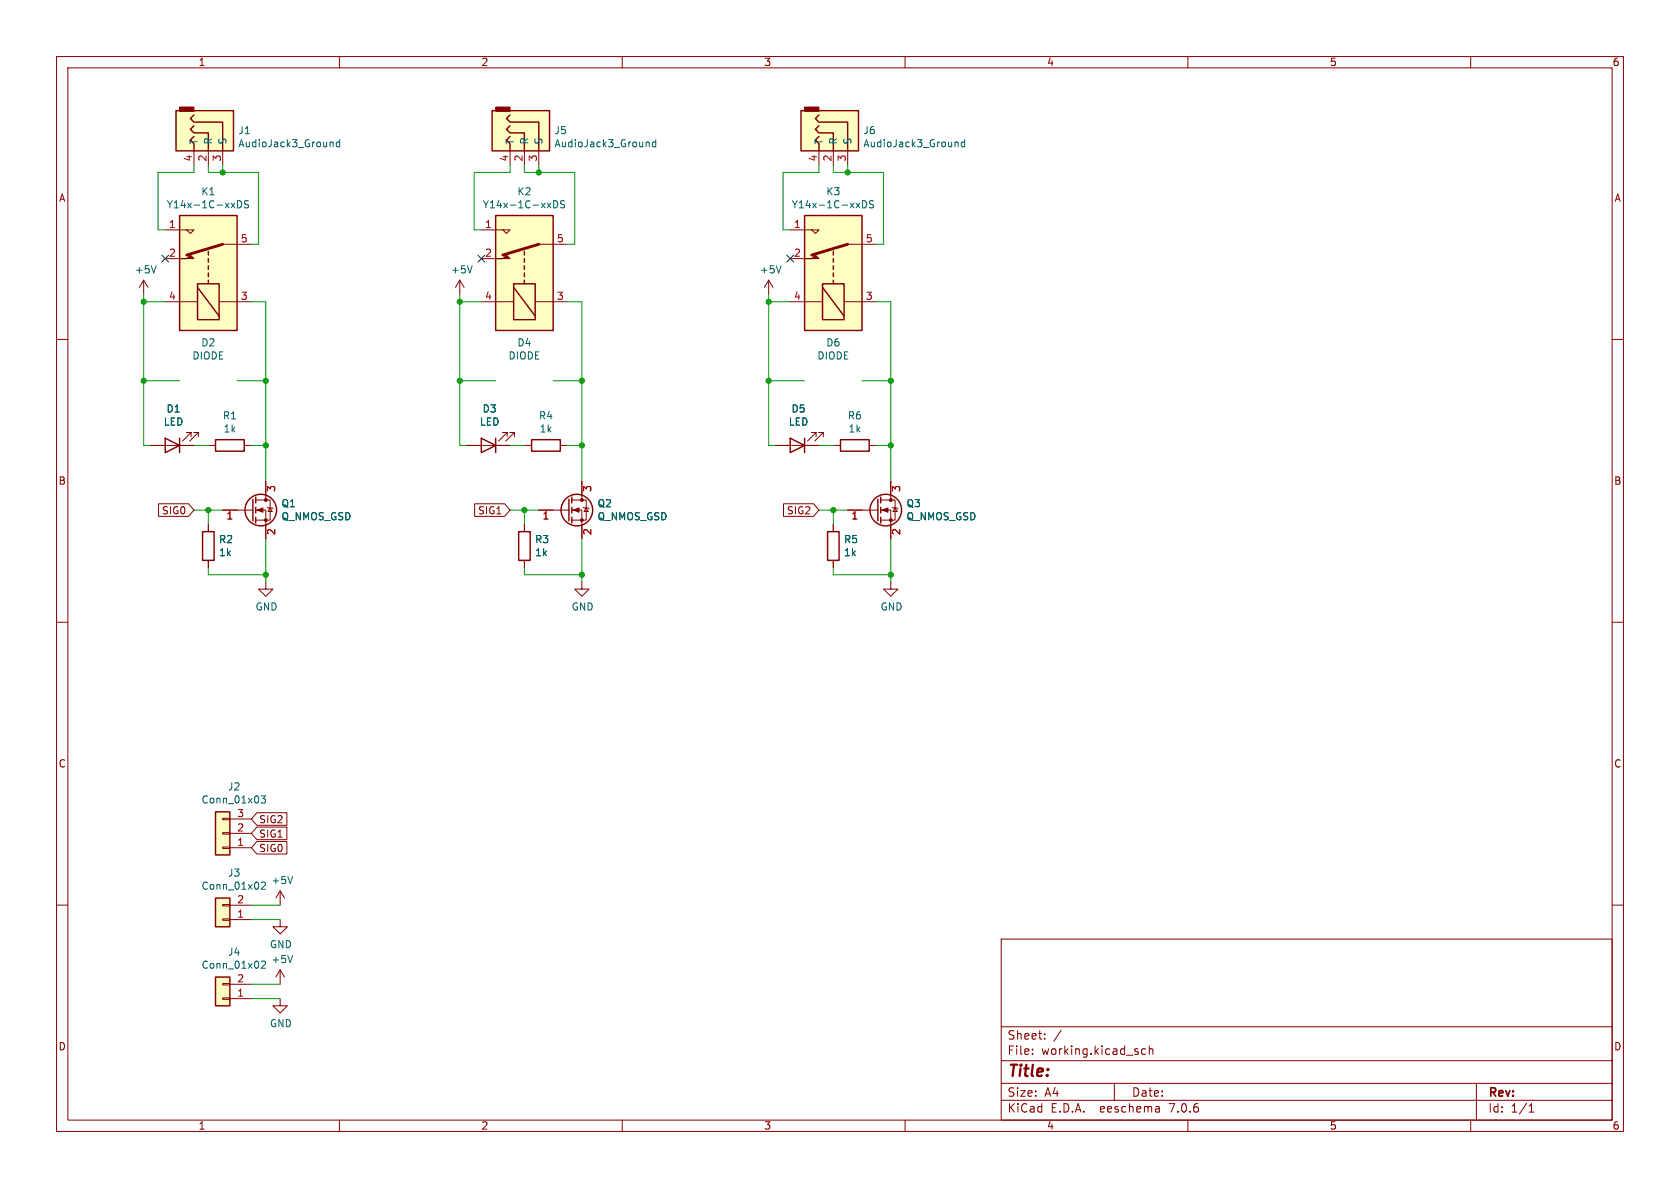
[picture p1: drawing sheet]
(kicad_sch (version 20230121) (generator eeschema)

 (paper "A4")

 (lib_symbols
  (symbol "AudioJack3:Jack_Switronic_ST500" (pin_names (offset 1.016)) (in_bom yes) (on_board yes)
   (property "Reference" "J" (at 0 8.89 0) (effects (font (size 1.27 1.27))))
   (property "Value" "Jack_Switronic_ST500" (at 0 6.35 0) (effects (font (size 1.27 1.27))))
   (property "Footprint" "" (at 0 0 0) (effects (font (size 1.27 1.27)) hide))
   (property "Datasheet" "~" (at 0 0 0) (effects (font (size 1.27 1.27)) hide))
   (symbol "Jack_Switronic_ST500_0_1"
    (rectangle (start -4.445 -5.08) (end -5.207 -2.54) (stroke (width 0) (type solid)) (fill (type outline)))
    (polyline (pts (xy 0 -2.54) (xy 0.635 -3.175) (xy 1.27 -2.54) (xy 2.54 -2.54)) (stroke (width 0.254) (type solid)) (fill (type none)))
    (polyline (pts (xy -1.905 -2.54) (xy -1.27 -3.175) (xy -0.635 -2.54) (xy -0.635 0) (xy 2.54 0)) (stroke (width 0.254) (type solid)) (fill (type none)))
    (polyline (pts (xy 2.54 2.54) (xy -2.54 2.54) (xy -2.54 -2.54) (xy -3.175 -3.175) (xy -3.81 -2.54)) (stroke (width 0.254) (type solid)) (fill (type none)))
    (rectangle (start 2.54 -5.715) (end -4.572 4.445) (stroke (width 0.254) (type solid)) (fill (type background))))
   (symbol "Jack_Switronic_ST500_1_1"
    (pin passive line (at 5.08 0 180) (length 2.54) (name "R" (effects (font (size 1.27 1.27)))) (number "2" (effects (font (size 1.27 1.27)))))
    (pin passive line (at 5.08 2.54 180) (length 2.54) (name "S" (effects (font (size 1.27 1.27)))) (number "3" (effects (font (size 1.27 1.27)))))
    (pin passive line (at 5.08 -2.54 180) (length 2.54) (name "T" (effects (font (size 1.27 1.27)))) (number "4" (effects (font (size 1.27 1.27)))))))
  (symbol "Connector_Generic:Conn_01x02" (pin_names (offset 1.016) hide) (in_bom yes) (on_board yes)
   (property "Reference" "J" (at 0 2.54 0) (effects (font (size 1.27 1.27))))
   (property "Value" "Conn_01x02" (at 0 -5.08 0) (effects (font (size 1.27 1.27))))
   (property "Footprint" "" (at 0 0 0) (effects (font (size 1.27 1.27)) hide))
   (property "Datasheet" "~" (at 0 0 0) (effects (font (size 1.27 1.27)) hide))
   (symbol "Conn_01x02_1_1"
    (rectangle (start -1.27 -2.413) (end 0 -2.667) (stroke (width 0.1524) (type default)) (fill (type none)))
    (rectangle (start -1.27 0.127) (end 0 -0.127) (stroke (width 0.1524) (type default)) (fill (type none)))
    (rectangle (start -1.27 1.27) (end 1.27 -3.81) (stroke (width 0.254) (type default)) (fill (type background)))
    (pin passive line (at -5.08 0 0) (length 3.81) (name "Pin_1" (effects (font (size 1.27 1.27)))) (number "1" (effects (font (size 1.27 1.27)))))
    (pin passive line (at -5.08 -2.54 0) (length 3.81) (name "Pin_2" (effects (font (size 1.27 1.27)))) (number "2" (effects (font (size 1.27 1.27)))))))
  (symbol "Connector_Generic:Conn_01x03" (pin_names (offset 1.016) hide) (in_bom yes) (on_board yes)
   (property "Reference" "J" (at 0 5.08 0) (effects (font (size 1.27 1.27))))
   (property "Value" "Conn_01x03" (at 0 -5.08 0) (effects (font (size 1.27 1.27))))
   (property "Footprint" "" (at 0 0 0) (effects (font (size 1.27 1.27)) hide))
   (property "Datasheet" "~" (at 0 0 0) (effects (font (size 1.27 1.27)) hide))
   (symbol "Conn_01x03_1_1"
    (rectangle (start -1.27 -2.413) (end 0 -2.667) (stroke (width 0.1524) (type default)) (fill (type none)))
    (rectangle (start -1.27 0.127) (end 0 -0.127) (stroke (width 0.1524) (type default)) (fill (type none)))
    (rectangle (start -1.27 2.667) (end 0 2.413) (stroke (width 0.1524) (type default)) (fill (type none)))
    (rectangle (start -1.27 3.81) (end 1.27 -3.81) (stroke (width 0.254) (type default)) (fill (type background)))
    (pin passive line (at -5.08 2.54 0) (length 3.81) (name "Pin_1" (effects (font (size 1.27 1.27)))) (number "1" (effects (font (size 1.27 1.27)))))
    (pin passive line (at -5.08 0 0) (length 3.81) (name "Pin_2" (effects (font (size 1.27 1.27)))) (number "2" (effects (font (size 1.27 1.27)))))
    (pin passive line (at -5.08 -2.54 0) (length 3.81) (name "Pin_3" (effects (font (size 1.27 1.27)))) (number "3" (effects (font (size 1.27 1.27)))))))
  (symbol "Device:LED" (pin_numbers hide) (pin_names (offset 1.016) hide) (in_bom yes) (on_board yes)
   (property "Reference" "D" (at 0 2.54 0) (effects (font (size 1.27 1.27))))
   (property "Value" "LED" (at 0 -2.54 0) (effects (font (size 1.27 1.27))))
   (property "Footprint" "" (at 0 0 0) (effects (font (size 1.27 1.27)) hide))
   (property "Datasheet" "~" (at 0 0 0) (effects (font (size 1.27 1.27)) hide))
   (symbol "LED_0_1"
    (polyline (pts (xy -1.27 -1.27) (xy -1.27 1.27)) (stroke (width 0.254) (type default)) (fill (type none)))
    (polyline (pts (xy -1.27 0) (xy 1.27 0)) (stroke (width 0) (type default)) (fill (type none)))
    (polyline (pts (xy 1.27 -1.27) (xy 1.27 1.27) (xy -1.27 0) (xy 1.27 -1.27)) (stroke (width 0.254) (type default)) (fill (type none)))
    (polyline (pts (xy -3.048 -0.762) (xy -4.572 -2.286) (xy -3.81 -2.286) (xy -4.572 -2.286) (xy -4.572 -1.524)) (stroke (width 0) (type default)) (fill (type none)))
    (polyline (pts (xy -1.778 -0.762) (xy -3.302 -2.286) (xy -2.54 -2.286) (xy -3.302 -2.286) (xy -3.302 -1.524)) (stroke (width 0) (type default)) (fill (type none))))
   (symbol "LED_1_1"
    (pin passive line (at -3.81 0 0) (length 2.54) (name "K" (effects (font (size 1.27 1.27)))) (number "1" (effects (font (size 1.27 1.27)))))
    (pin passive line (at 3.81 0 180) (length 2.54) (name "A" (effects (font (size 1.27 1.27)))) (number "2" (effects (font (size 1.27 1.27)))))))
  (symbol "Device:Q_NMOS_GSD" (pin_names (offset 0) hide) (in_bom yes) (on_board yes)
   (property "Reference" "Q" (at 5.08 1.27 0) (effects (font (size 1.27 1.27)) (justify left)))
   (property "Value" "Q_NMOS_GSD" (at 5.08 -1.27 0) (effects (font (size 1.27 1.27)) (justify left)))
   (property "Footprint" "" (at 5.08 2.54 0) (effects (font (size 1.27 1.27)) hide))
   (property "Datasheet" "~" (at 0 0 0) (effects (font (size 1.27 1.27)) hide))
   (symbol "Q_NMOS_GSD_0_1"
    (polyline (pts (xy 0.254 0) (xy -2.54 0)) (stroke (width 0) (type default)) (fill (type none)))
    (polyline (pts (xy 0.254 1.905) (xy 0.254 -1.905)) (stroke (width 0.254) (type default)) (fill (type none)))
    (polyline (pts (xy 0.762 -1.27) (xy 0.762 -2.286)) (stroke (width 0.254) (type default)) (fill (type none)))
    (polyline (pts (xy 0.762 0.508) (xy 0.762 -0.508)) (stroke (width 0.254) (type default)) (fill (type none)))
    (polyline (pts (xy 0.762 2.286) (xy 0.762 1.27)) (stroke (width 0.254) (type default)) (fill (type none)))
    (polyline (pts (xy 2.54 2.54) (xy 2.54 1.778)) (stroke (width 0) (type default)) (fill (type none)))
    (polyline (pts (xy 2.54 -2.54) (xy 2.54 0) (xy 0.762 0)) (stroke (width 0) (type default)) (fill (type none)))
    (polyline (pts (xy 0.762 -1.778) (xy 3.302 -1.778) (xy 3.302 1.778) (xy 0.762 1.778)) (stroke (width 0) (type default)) (fill (type none)))
    (polyline (pts (xy 1.016 0) (xy 2.032 0.381) (xy 2.032 -0.381) (xy 1.016 0)) (stroke (width 0) (type default)) (fill (type outline)))
    (polyline (pts (xy 2.794 0.508) (xy 2.921 0.381) (xy 3.683 0.381) (xy 3.81 0.254)) (stroke (width 0) (type default)) (fill (type none)))
    (polyline (pts (xy 3.302 0.381) (xy 2.921 -0.254) (xy 3.683 -0.254) (xy 3.302 0.381)) (stroke (width 0) (type default)) (fill (type none)))
    (circle (center 1.651 0) (radius 2.794) (stroke (width 0.254) (type default)) (fill (type none)))
    (circle (center 2.54 -1.778) (radius 0.254) (stroke (width 0) (type default)) (fill (type outline)))
    (circle (center 2.54 1.778) (radius 0.254) (stroke (width 0) (type default)) (fill (type outline))))
   (symbol "Q_NMOS_GSD_1_1"
    (pin input line (at -5.08 0 0) (length 2.54) (name "G" (effects (font (size 1.27 1.27)))) (number "1" (effects (font (size 1.27 1.27)))))
    (pin passive line (at 2.54 -5.08 90) (length 2.54) (name "S" (effects (font (size 1.27 1.27)))) (number "2" (effects (font (size 1.27 1.27)))))
    (pin passive line (at 2.54 5.08 270) (length 2.54) (name "D" (effects (font (size 1.27 1.27)))) (number "3" (effects (font (size 1.27 1.27)))))))
  (symbol "Device:R" (pin_numbers hide) (pin_names (offset 0)) (in_bom yes) (on_board yes)
   (property "Reference" "R" (at 2.032 0 90) (effects (font (size 1.27 1.27))))
   (property "Value" "R" (at 0 0 90) (effects (font (size 1.27 1.27))))
   (property "Footprint" "" (at -1.778 0 90) (effects (font (size 1.27 1.27)) hide))
   (property "Datasheet" "~" (at 0 0 0) (effects (font (size 1.27 1.27)) hide))
   (symbol "R_0_1"
    (rectangle (start -1.016 -2.54) (end 1.016 2.54) (stroke (width 0.254) (type default)) (fill (type none))))
   (symbol "R_1_1"
    (pin passive line (at 0 3.81 270) (length 1.27) (name "~" (effects (font (size 1.27 1.27)))) (number "1" (effects (font (size 1.27 1.27)))))
    (pin passive line (at 0 -3.81 90) (length 1.27) (name "~" (effects (font (size 1.27 1.27)))) (number "2" (effects (font (size 1.27 1.27)))))))
  (symbol "Relay:Y14x-1C-xxDS" (in_bom yes) (on_board yes)
   (property "Reference" "K" (at 11.43 3.81 0) (effects (font (size 1.27 1.27)) (justify left)))
   (property "Value" "Y14x-1C-xxDS" (at 11.43 1.27 0) (effects (font (size 1.27 1.27)) (justify left)))
   (property "Footprint" "Relay_THT:Relay_SPDT_HsinDa_Y14" (at 11.43 -1.27 0) (effects (font (size 1.27 1.27)) (justify left) hide))
   (property "Datasheet" "http://www.hsinda.com.tw/upload/file/Y14-20200430135145.pdf" (at 0 0 0) (effects (font (size 1.27 1.27)) hide))
   (symbol "Y14x-1C-xxDS_0_0"
    (polyline (pts (xy 7.62 5.08) (xy 7.62 2.54) (xy 6.985 3.175) (xy 7.62 3.81)) (stroke (width 0) (type default)) (fill (type none))))
   (symbol "Y14x-1C-xxDS_0_1"
    (rectangle (start -10.16 5.08) (end 10.16 -5.08) (stroke (width 0.254) (type default)) (fill (type background)))
    (rectangle (start -8.255 1.905) (end -1.905 -1.905) (stroke (width 0.254) (type default)) (fill (type none)))
    (polyline (pts (xy -7.62 -1.905) (xy -2.54 1.905)) (stroke (width 0.254) (type default)) (fill (type none)))
    (polyline (pts (xy -5.08 -5.08) (xy -5.08 -1.905)) (stroke (width 0) (type default)) (fill (type none)))
    (polyline (pts (xy -5.08 5.08) (xy -5.08 1.905)) (stroke (width 0) (type default)) (fill (type none)))
    (polyline (pts (xy -1.905 0) (xy -1.27 0)) (stroke (width 0.254) (type default)) (fill (type none)))
    (polyline (pts (xy -0.635 0) (xy 0 0)) (stroke (width 0.254) (type default)) (fill (type none)))
    (polyline (pts (xy 0.635 0) (xy 1.27 0)) (stroke (width 0.254) (type default)) (fill (type none)))
    (polyline (pts (xy 1.905 0) (xy 2.54 0)) (stroke (width 0.254) (type default)) (fill (type none)))
    (polyline (pts (xy 3.175 0) (xy 3.81 0)) (stroke (width 0.254) (type default)) (fill (type none)))
    (polyline (pts (xy 5.08 -2.54) (xy 3.175 3.81)) (stroke (width 0.508) (type default)) (fill (type none)))
    (polyline (pts (xy 5.08 -2.54) (xy 5.08 -5.08)) (stroke (width 0) (type default)) (fill (type none)))
    (polyline (pts (xy 2.54 5.08) (xy 2.54 2.54) (xy 3.175 3.175) (xy 2.54 3.81)) (stroke (width 0) (type default)) (fill (type outline))))
   (symbol "Y14x-1C-xxDS_1_1"
    (pin passive line (at 7.62 7.62 270) (length 2.54) (name "~" (effects (font (size 1.27 1.27)))) (number "1" (effects (font (size 1.27 1.27)))))
    (pin passive line (at 2.54 7.62 270) (length 2.54) (name "~" (effects (font (size 1.27 1.27)))) (number "2" (effects (font (size 1.27 1.27)))))
    (pin passive line (at -5.08 -7.62 90) (length 2.54) (name "~" (effects (font (size 1.27 1.27)))) (number "3" (effects (font (size 1.27 1.27)))))
    (pin passive line (at -5.08 7.62 270) (length 2.54) (name "~" (effects (font (size 1.27 1.27)))) (number "4" (effects (font (size 1.27 1.27)))))
    (pin passive line (at 5.08 -7.62 90) (length 2.54) (name "~" (effects (font (size 1.27 1.27)))) (number "5" (effects (font (size 1.27 1.27)))))
    (pin passive line (at 5.08 -7.62 90) (length 2.54) hide (name "~" (effects (font (size 1.27 1.27)))) (number "6" (effects (font (size 1.27 1.27)))))))
  (symbol "power:+5V" (power) (pin_names (offset 0)) (in_bom yes) (on_board yes)
   (property "Reference" "#PWR" (at 0 -3.81 0) (effects (font (size 1.27 1.27)) hide))
   (property "Value" "+5V" (at 0 3.556 0) (effects (font (size 1.27 1.27))))
   (property "Footprint" "" (at 0 0 0) (effects (font (size 1.27 1.27)) hide))
   (property "Datasheet" "" (at 0 0 0) (effects (font (size 1.27 1.27)) hide))
   (symbol "+5V_0_1"
    (polyline (pts (xy -0.762 1.27) (xy 0 2.54)) (stroke (width 0) (type default)) (fill (type none)))
    (polyline (pts (xy 0 0) (xy 0 2.54)) (stroke (width 0) (type default)) (fill (type none)))
    (polyline (pts (xy 0 2.54) (xy 0.762 1.27)) (stroke (width 0) (type default)) (fill (type none))))
   (symbol "+5V_1_1"
    (pin power_in line (at 0 0 90) (length 0) hide (name "+5V" (effects (font (size 1.27 1.27)))) (number "1" (effects (font (size 1.27 1.27)))))))
  (symbol "power:GND" (power) (pin_names (offset 0)) (in_bom yes) (on_board yes)
   (property "Reference" "#PWR" (at 0 -6.35 0) (effects (font (size 1.27 1.27)) hide))
   (property "Value" "GND" (at 0 -3.81 0) (effects (font (size 1.27 1.27))))
   (property "Footprint" "" (at 0 0 0) (effects (font (size 1.27 1.27)) hide))
   (property "Datasheet" "" (at 0 0 0) (effects (font (size 1.27 1.27)) hide))
   (symbol "GND_0_1"
    (polyline (pts (xy 0 0) (xy 0 -1.27) (xy 1.27 -1.27) (xy 0 -2.54) (xy -1.27 -1.27) (xy 0 -1.27)) (stroke (width 0) (type default)) (fill (type none))))
   (symbol "GND_1_1"
    (pin power_in line (at 0 0 270) (length 0) hide (name "GND" (effects (font (size 1.27 1.27)))) (number "1" (effects (font (size 1.27 1.27))))))))

 (junction (at 92.71 90.17) (diameter 0) (color 0 0 0 0))
 (junction (at 157.48 67.31) (diameter 0) (color 0 0 0 0))
 (junction (at 39.37 30.48) (diameter 0) (color 0 0 0 0))
 (junction (at 149.86 30.48) (diameter 0) (color 0 0 0 0))
 (junction (at 95.25 30.48) (diameter 0) (color 0 0 0 0))
 (junction (at 46.99 78.74) (diameter 0) (color 0 0 0 0))
 (junction (at 157.48 78.74) (diameter 0) (color 0 0 0 0))
 (junction (at 135.89 53.34) (diameter 0) (color 0 0 0 0))
 (junction (at 46.99 67.31) (diameter 0) (color 0 0 0 0))
 (junction (at 25.4 67.31) (diameter 0) (color 0 0 0 0))
 (junction (at 147.32 90.17) (diameter 0) (color 0 0 0 0))
 (junction (at 81.28 67.31) (diameter 0) (color 0 0 0 0))
 (junction (at 46.99 101.6) (diameter 0) (color 0 0 0 0))
 (junction (at 102.87 78.74) (diameter 0) (color 0 0 0 0))
 (junction (at 135.89 67.31) (diameter 0) (color 0 0 0 0))
 (junction (at 81.28 53.34) (diameter 0) (color 0 0 0 0))
 (junction (at 102.87 101.6) (diameter 0) (color 0 0 0 0))
 (junction (at 102.87 67.31) (diameter 0) (color 0 0 0 0))
 (junction (at 25.4 53.34) (diameter 0) (color 0 0 0 0))
 (junction (at 157.48 101.6) (diameter 0) (color 0 0 0 0))
 (junction (at 36.83 90.17) (diameter 0) (color 0 0 0 0))

 (no_connect (at 29.21 45.72))
 (no_connect (at 139.7 45.72))
 (no_connect (at 85.09 45.72))

 (wire (pts (xy 92.71 101.6) (xy 102.87 101.6)) (stroke (width 0) (type default)))
 (wire (pts (xy 139.7 53.34) (xy 135.89 53.34)) (stroke (width 0) (type default)))
 (wire (pts (xy 39.37 30.48) (xy 36.83 30.48)) (stroke (width 0) (type default)))
 (wire (pts (xy 152.4 67.31) (xy 157.48 67.31)) (stroke (width 0) (type default)))
 (wire (pts (xy 100.33 43.18) (xy 101.6 43.18)) (stroke (width 0) (type default)))
 (wire (pts (xy 44.45 53.34) (xy 46.99 53.34)) (stroke (width 0) (type default)))
 (wire (pts (xy 149.86 30.48) (xy 147.32 30.48)) (stroke (width 0) (type default)))
 (wire (pts (xy 101.6 30.48) (xy 95.25 30.48)) (stroke (width 0) (type default)))
 (wire (pts (xy 149.86 29.21) (xy 149.86 30.48)) (stroke (width 0) (type default)))
 (wire (pts (xy 36.83 90.17) (xy 36.83 92.71)) (stroke (width 0) (type default)))
 (wire (pts (xy 157.48 78.74) (xy 157.48 85.09)) (stroke (width 0) (type default)))
 (wire (pts (xy 46.99 101.6) (xy 46.99 95.25)) (stroke (width 0) (type default)))
 (wire (pts (xy 157.48 78.74) (xy 154.94 78.74)) (stroke (width 0) (type default)))
 (wire (pts (xy 97.79 67.31) (xy 102.87 67.31)) (stroke (width 0) (type default)))
 (wire (pts (xy 90.17 78.74) (xy 92.71 78.74)) (stroke (width 0) (type default)))
 (wire (pts (xy 144.78 78.74) (xy 147.32 78.74)) (stroke (width 0) (type default)))
 (wire (pts (xy 157.48 67.31) (xy 157.48 78.74)) (stroke (width 0) (type default)))
 (wire (pts (xy 49.53 173.99) (xy 44.45 173.99)) (stroke (width 0) (type default)))
 (wire (pts (xy 157.48 101.6) (xy 157.48 95.25)) (stroke (width 0) (type default)))
 (wire (pts (xy 102.87 78.74) (xy 102.87 85.09)) (stroke (width 0) (type default)))
 (wire (pts (xy 147.32 100.33) (xy 147.32 101.6)) (stroke (width 0) (type default)))
 (wire (pts (xy 39.37 29.21) (xy 39.37 30.48)) (stroke (width 0) (type default)))
 (wire (pts (xy 157.48 102.87) (xy 157.48 101.6)) (stroke (width 0) (type default)))
 (wire (pts (xy 147.32 90.17) (xy 149.86 90.17)) (stroke (width 0) (type default)))
 (wire (pts (xy 95.25 30.48) (xy 92.71 30.48)) (stroke (width 0) (type default)))
 (wire (pts (xy 101.6 43.18) (xy 101.6 30.48)) (stroke (width 0) (type default)))
 (wire (pts (xy 147.32 90.17) (xy 147.32 92.71)) (stroke (width 0) (type default)))
 (wire (pts (xy 34.29 78.74) (xy 36.83 78.74)) (stroke (width 0) (type default)))
 (wire (pts (xy 154.94 53.34) (xy 157.48 53.34)) (stroke (width 0) (type default)))
 (wire (pts (xy 81.28 78.74) (xy 82.55 78.74)) (stroke (width 0) (type default)))
 (wire (pts (xy 46.99 67.31) (xy 46.99 78.74)) (stroke (width 0) (type default)))
 (wire (pts (xy 34.29 29.21) (xy 34.29 30.48)) (stroke (width 0) (type default)))
 (wire (pts (xy 147.32 101.6) (xy 157.48 101.6)) (stroke (width 0) (type default)))
 (wire (pts (xy 49.53 162.56) (xy 44.45 162.56)) (stroke (width 0) (type default)))
 (wire (pts (xy 92.71 30.48) (xy 92.71 29.21)) (stroke (width 0) (type default)))
 (wire (pts (xy 46.99 102.87) (xy 46.99 101.6)) (stroke (width 0) (type default)))
 (wire (pts (xy 138.43 40.64) (xy 139.7 40.64)) (stroke (width 0) (type default)))
 (wire (pts (xy 81.28 52.07) (xy 81.28 53.34)) (stroke (width 0) (type default)))
 (wire (pts (xy 34.29 90.17) (xy 36.83 90.17)) (stroke (width 0) (type default)))
 (wire (pts (xy 144.78 90.17) (xy 147.32 90.17)) (stroke (width 0) (type default)))
 (wire (pts (xy 29.21 53.34) (xy 25.4 53.34)) (stroke (width 0) (type default)))
 (wire (pts (xy 154.94 43.18) (xy 156.21 43.18)) (stroke (width 0) (type default)))
 (wire (pts (xy 46.99 78.74) (xy 44.45 78.74)) (stroke (width 0) (type default)))
 (wire (pts (xy 144.78 29.21) (xy 144.78 30.48)) (stroke (width 0) (type default)))
 (wire (pts (xy 102.87 102.87) (xy 102.87 101.6)) (stroke (width 0) (type default)))
 (wire (pts (xy 92.71 100.33) (xy 92.71 101.6)) (stroke (width 0) (type default)))
 (wire (pts (xy 81.28 53.34) (xy 81.28 67.31)) (stroke (width 0) (type default)))
 (wire (pts (xy 25.4 67.31) (xy 25.4 78.74)) (stroke (width 0) (type default)))
 (wire (pts (xy 102.87 67.31) (xy 102.87 78.74)) (stroke (width 0) (type default)))
 (wire (pts (xy 46.99 78.74) (xy 46.99 85.09)) (stroke (width 0) (type default)))
 (wire (pts (xy 36.83 90.17) (xy 39.37 90.17)) (stroke (width 0) (type default)))
 (wire (pts (xy 156.21 43.18) (xy 156.21 30.48)) (stroke (width 0) (type default)))
 (wire (pts (xy 27.94 30.48) (xy 27.94 40.64)) (stroke (width 0) (type default)))
 (wire (pts (xy 142.24 67.31) (xy 135.89 67.31)) (stroke (width 0) (type default)))
 (wire (pts (xy 90.17 29.21) (xy 90.17 30.48)) (stroke (width 0) (type default)))
 (wire (pts (xy 34.29 30.48) (xy 27.94 30.48)) (stroke (width 0) (type default)))
 (wire (pts (xy 100.33 53.34) (xy 102.87 53.34)) (stroke (width 0) (type default)))
 (wire (pts (xy 95.25 29.21) (xy 95.25 30.48)) (stroke (width 0) (type default)))
 (wire (pts (xy 135.89 52.07) (xy 135.89 53.34)) (stroke (width 0) (type default)))
 (wire (pts (xy 83.82 40.64) (xy 85.09 40.64)) (stroke (width 0) (type default)))
 (wire (pts (xy 44.45 160.02) (xy 49.53 160.02)) (stroke (width 0) (type default)))
 (wire (pts (xy 36.83 100.33) (xy 36.83 101.6)) (stroke (width 0) (type default)))
 (wire (pts (xy 156.21 30.48) (xy 149.86 30.48)) (stroke (width 0) (type default)))
 (wire (pts (xy 44.45 43.18) (xy 45.72 43.18)) (stroke (width 0) (type default)))
 (wire (pts (xy 102.87 101.6) (xy 102.87 95.25)) (stroke (width 0) (type default)))
 (wire (pts (xy 25.4 53.34) (xy 25.4 67.31)) (stroke (width 0) (type default)))
 (wire (pts (xy 36.83 101.6) (xy 46.99 101.6)) (stroke (width 0) (type default)))
 (wire (pts (xy 27.94 40.64) (xy 29.21 40.64)) (stroke (width 0) (type default)))
 (wire (pts (xy 135.89 53.34) (xy 135.89 67.31)) (stroke (width 0) (type default)))
 (wire (pts (xy 25.4 52.07) (xy 25.4 53.34)) (stroke (width 0) (type default)))
 (wire (pts (xy 138.43 30.48) (xy 138.43 40.64)) (stroke (width 0) (type default)))
 (wire (pts (xy 90.17 30.48) (xy 83.82 30.48)) (stroke (width 0) (type default)))
 (wire (pts (xy 44.45 176.53) (xy 49.53 176.53)) (stroke (width 0) (type default)))
 (wire (pts (xy 157.48 53.34) (xy 157.48 67.31)) (stroke (width 0) (type default)))
 (wire (pts (xy 102.87 53.34) (xy 102.87 67.31)) (stroke (width 0) (type default)))
 (wire (pts (xy 36.83 30.48) (xy 36.83 29.21)) (stroke (width 0) (type default)))
 (wire (pts (xy 45.72 43.18) (xy 45.72 30.48)) (stroke (width 0) (type default)))
 (wire (pts (xy 25.4 78.74) (xy 26.67 78.74)) (stroke (width 0) (type default)))
 (wire (pts (xy 41.91 67.31) (xy 46.99 67.31)) (stroke (width 0) (type default)))
 (wire (pts (xy 87.63 67.31) (xy 81.28 67.31)) (stroke (width 0) (type default)))
 (wire (pts (xy 90.17 90.17) (xy 92.71 90.17)) (stroke (width 0) (type default)))
 (wire (pts (xy 81.28 67.31) (xy 81.28 78.74)) (stroke (width 0) (type default)))
 (wire (pts (xy 83.82 30.48) (xy 83.82 40.64)) (stroke (width 0) (type default)))
 (wire (pts (xy 31.75 67.31) (xy 25.4 67.31)) (stroke (width 0) (type default)))
 (wire (pts (xy 92.71 90.17) (xy 92.71 92.71)) (stroke (width 0) (type default)))
 (wire (pts (xy 135.89 67.31) (xy 135.89 78.74)) (stroke (width 0) (type default)))
 (wire (pts (xy 92.71 90.17) (xy 95.25 90.17)) (stroke (width 0) (type default)))
 (wire (pts (xy 85.09 53.34) (xy 81.28 53.34)) (stroke (width 0) (type default)))
 (wire (pts (xy 45.72 30.48) (xy 39.37 30.48)) (stroke (width 0) (type default)))
 (wire (pts (xy 144.78 30.48) (xy 138.43 30.48)) (stroke (width 0) (type default)))
 (wire (pts (xy 147.32 30.48) (xy 147.32 29.21)) (stroke (width 0) (type default)))
 (wire (pts (xy 102.87 78.74) (xy 100.33 78.74)) (stroke (width 0) (type default)))
 (wire (pts (xy 135.89 78.74) (xy 137.16 78.74)) (stroke (width 0) (type default)))
 (wire (pts (xy 46.99 53.34) (xy 46.99 67.31)) (stroke (width 0) (type default)))

 (global_label "SIG1" (shape input) (at 44.45 147.32 0) (effects (font (size 1.27 1.27)) (justify left))
  (property "Intersheetrefs" "${INTERSHEET_REFS}" (at 44.45 147.32 0) (effects (font (size 1.27 1.27)) hide)))
 (global_label "SIG0" (shape input) (at 34.29 90.17 180) (effects (font (size 1.27 1.27)) (justify right))
  (property "Intersheetrefs" "${INTERSHEET_REFS}" (at 34.29 90.17 0) (effects (font (size 1.27 1.27)) hide)))
 (global_label "SIG2" (shape input) (at 144.78 90.17 180) (effects (font (size 1.27 1.27)) (justify right))
  (property "Intersheetrefs" "${INTERSHEET_REFS}" (at 144.78 90.17 0) (effects (font (size 1.27 1.27)) hide)))
 (global_label "SIG0" (shape input) (at 44.45 149.86 0) (effects (font (size 1.27 1.27)) (justify left))
  (property "Intersheetrefs" "${INTERSHEET_REFS}" (at 44.45 149.86 0) (effects (font (size 1.27 1.27)) hide)))
 (global_label "SIG1" (shape input) (at 90.17 90.17 180) (effects (font (size 1.27 1.27)) (justify right))
  (property "Intersheetrefs" "${INTERSHEET_REFS}" (at 90.17 90.17 0) (effects (font (size 1.27 1.27)) hide)))
 (global_label "SIG2" (shape input) (at 44.45 144.78 0) (effects (font (size 1.27 1.27)) (justify left))
  (property "Intersheetrefs" "${INTERSHEET_REFS}" (at 44.45 144.78 0) (effects (font (size 1.27 1.27)) hide)))

 (symbol (lib_id "Relay:Y14x-1C-xxDS") (at 36.83 48.26 90) (unit 1) (in_bom yes) (on_board yes) (dnp no)
  (property "Reference" "K1" (at 36.83 33.8582 90) (effects (font (size 1.27 1.27))))
  (property "Value" "Y14x-1C-xxDS" (at 36.83 36.1696 90) (effects (font (size 1.27 1.27))))
  (property "Footprint" "Relay_THT:Relay_SPDT_HsinDa_Y14" (at 38.1 36.83 0) (effects (font (size 1.27 1.27)) (justify left) hide))
  (property "Datasheet" "http://www.hsinda.com.cn/en/imgdown.asp?FileName=UploadFiles/201431310240386.pdf" (at 36.83 48.26 0) (effects (font (size 1.27 1.27)) hide)) (pin "1") (pin "2") (pin "3") (pin "4") (pin "5") (pin "6"))

 (symbol (lib_id "AudioJack3:Jack_Switronic_ST500") (at 36.83 24.13 270) (unit 1) (in_bom yes) (on_board yes) (dnp no)
  (property "Reference" "J1" (at 42.037 23.0632 90) (effects (font (size 1.27 1.27)) (justify left)))
  (property "Value" "AudioJack3_Ground" (at 42.037 25.3746 90) (effects (font (size 1.27 1.27)) (justify left)))
  (property "Footprint" "Connector_Audio:Jack_3.5mm_Switronic_ST-005-G_horizontal" (at 36.83 24.13 0) (effects (font (size 1.27 1.27)) hide))
  (property "Datasheet" "~" (at 36.83 24.13 0) (effects (font (size 1.27 1.27)) hide)) (pin "2") (pin "3") (pin "4"))

 (symbol (lib_id "Device:Q_NMOS_GSD") (at 44.45 90.17 0) (unit 1) (in_bom yes) (on_board yes) (dnp no)
  (property "Reference" "Q1" (at 49.657 89.0016 0) (effects (font (size 1.27 1.27)) (justify left)))
  (property "Value" "Q_NMOS_GSD" (at 49.657 91.313 0) (effects (font (size 1.27 1.27)) (justify left)))
  (property "Footprint" "Package_TO_SOT_SMD:SOT-23" (at 49.53 87.63 0) (effects (font (size 1.27 1.27)) hide))
  (property "Datasheet" "~" (at 44.45 90.17 0) (effects (font (size 1.27 1.27)) hide)) (pin "1") (pin "2") (pin "3"))

 (symbol (lib_id "power:+5V") (at 25.4 52.07 0) (unit 1) (in_bom yes) (on_board yes) (dnp no)
  (property "Reference" "#PWR0101" (at 25.4 55.88 0) (effects (font (size 1.27 1.27)) hide))
  (property "Value" "+5V" (at 25.781 47.6758 0) (effects (font (size 1.27 1.27))))
  (property "Footprint" "" (at 25.4 52.07 0) (effects (font (size 1.27 1.27)) hide))
  (property "Datasheet" "" (at 25.4 52.07 0) (effects (font (size 1.27 1.27)) hide)) (pin "1"))

 (symbol (lib_id "Device:R") (at 36.83 96.52 0) (unit 1) (in_bom yes) (on_board yes) (dnp no)
  (property "Reference" "R2" (at 38.608 95.3516 0) (effects (font (size 1.27 1.27)) (justify left)))
  (property "Value" "1k" (at 38.608 97.663 0) (effects (font (size 1.27 1.27)) (justify left)))
  (property "Footprint" "Resistor_SMD:R_0603_1608Metric" (at 35.052 96.52 90) (effects (font (size 1.27 1.27)) hide))
  (property "Datasheet" "~" (at 36.83 96.52 0) (effects (font (size 1.27 1.27)) hide)) (pin "1") (pin "2"))

 (symbol (lib_id "power:GND") (at 46.99 102.87 0) (unit 1) (in_bom yes) (on_board yes) (dnp no)
  (property "Reference" "#PWR0102" (at 46.99 109.22 0) (effects (font (size 1.27 1.27)) hide))
  (property "Value" "GND" (at 47.117 107.2642 0) (effects (font (size 1.27 1.27))))
  (property "Footprint" "" (at 46.99 102.87 0) (effects (font (size 1.27 1.27)) hide))
  (property "Datasheet" "" (at 46.99 102.87 0) (effects (font (size 1.27 1.27)) hide)) (pin "1"))

 (symbol (lib_id "Connector_Generic:Conn_01x03") (at 39.37 147.32 180) (unit 1) (in_bom yes) (on_board yes) (dnp no)
  (property "Reference" "J2" (at 41.402 139.065 0) (effects (font (size 1.27 1.27))))
  (property "Value" "Conn_01x03" (at 41.402 141.3764 0) (effects (font (size 1.27 1.27))))
  (property "Footprint" "Connector_PinSocket_2.54mm:PinSocket_1x03_P2.54mm_Vertical" (at 39.37 147.32 0) (effects (font (size 1.27 1.27)) hide))
  (property "Datasheet" "~" (at 39.37 147.32 0) (effects (font (size 1.27 1.27)) hide)) (pin "1") (pin "2") (pin "3"))

 (symbol (lib_id "Connector_Generic:Conn_01x02") (at 39.37 162.56 180) (unit 1) (in_bom yes) (on_board yes) (dnp no)
  (property "Reference" "J3" (at 41.402 154.305 0) (effects (font (size 1.27 1.27))))
  (property "Value" "Conn_01x02" (at 41.402 156.6164 0) (effects (font (size 1.27 1.27))))
  (property "Footprint" "Connector_PinSocket_2.54mm:PinSocket_1x02_P2.54mm_Vertical" (at 39.37 162.56 0) (effects (font (size 1.27 1.27)) hide))
  (property "Datasheet" "~" (at 39.37 162.56 0) (effects (font (size 1.27 1.27)) hide)) (pin "1") (pin "2"))

 (symbol (lib_id "Connector_Generic:Conn_01x02") (at 39.37 176.53 180) (unit 1) (in_bom yes) (on_board yes) (dnp no)
  (property "Reference" "J4" (at 41.402 168.275 0) (effects (font (size 1.27 1.27))))
  (property "Value" "Conn_01x02" (at 41.402 170.5864 0) (effects (font (size 1.27 1.27))))
  (property "Footprint" "Connector_PinSocket_2.54mm:PinSocket_1x02_P2.54mm_Vertical" (at 39.37 176.53 0) (effects (font (size 1.27 1.27)) hide))
  (property "Datasheet" "~" (at 39.37 176.53 0) (effects (font (size 1.27 1.27)) hide)) (pin "1") (pin "2"))

 (symbol (lib_id "power:GND") (at 49.53 162.56 0) (unit 1) (in_bom yes) (on_board yes) (dnp no)
  (property "Reference" "#PWR0103" (at 49.53 168.91 0) (effects (font (size 1.27 1.27)) hide))
  (property "Value" "GND" (at 49.657 166.9542 0) (effects (font (size 1.27 1.27))))
  (property "Footprint" "" (at 49.53 162.56 0) (effects (font (size 1.27 1.27)) hide))
  (property "Datasheet" "" (at 49.53 162.56 0) (effects (font (size 1.27 1.27)) hide)) (pin "1"))

 (symbol (lib_id "power:GND") (at 49.53 176.53 0) (unit 1) (in_bom yes) (on_board yes) (dnp no)
  (property "Reference" "#PWR0104" (at 49.53 182.88 0) (effects (font (size 1.27 1.27)) hide))
  (property "Value" "GND" (at 49.657 180.9242 0) (effects (font (size 1.27 1.27))))
  (property "Footprint" "" (at 49.53 176.53 0) (effects (font (size 1.27 1.27)) hide))
  (property "Datasheet" "" (at 49.53 176.53 0) (effects (font (size 1.27 1.27)) hide)) (pin "1"))

 (symbol (lib_id "power:+5V") (at 49.53 160.02 0) (unit 1) (in_bom yes) (on_board yes) (dnp no)
  (property "Reference" "#PWR0105" (at 49.53 163.83 0) (effects (font (size 1.27 1.27)) hide))
  (property "Value" "+5V" (at 49.911 155.6258 0) (effects (font (size 1.27 1.27))))
  (property "Footprint" "" (at 49.53 160.02 0) (effects (font (size 1.27 1.27)) hide))
  (property "Datasheet" "" (at 49.53 160.02 0) (effects (font (size 1.27 1.27)) hide)) (pin "1"))

 (symbol (lib_id "power:+5V") (at 49.53 173.99 0) (unit 1) (in_bom yes) (on_board yes) (dnp no)
  (property "Reference" "#PWR0106" (at 49.53 177.8 0) (effects (font (size 1.27 1.27)) hide))
  (property "Value" "+5V" (at 49.911 169.5958 0) (effects (font (size 1.27 1.27))))
  (property "Footprint" "" (at 49.53 173.99 0) (effects (font (size 1.27 1.27)) hide))
  (property "Datasheet" "" (at 49.53 173.99 0) (effects (font (size 1.27 1.27)) hide)) (pin "1"))

 (symbol (lib_id "pspice:DIODE") (at 36.83 67.31 180) (unit 1) (in_bom yes) (on_board yes) (dnp no)
  (property "Reference" "D2" (at 36.83 60.579 0) (effects (font (size 1.27 1.27))))
  (property "Value" "DIODE" (at 36.83 62.8904 0) (effects (font (size 1.27 1.27))))
  (property "Footprint" "Diode_SMD:D_SOD-523" (at 36.83 67.31 0) (effects (font (size 1.27 1.27)) hide))
  (property "Datasheet" "~" (at 36.83 67.31 0) (effects (font (size 1.27 1.27)) hide)))

 (symbol (lib_id "Device:LED") (at 30.48 78.74 180) (unit 1) (in_bom yes) (on_board yes) (dnp no)
  (property "Reference" "D1" (at 30.6832 72.263 0) (effects (font (size 1.27 1.27))))
  (property "Value" "LED" (at 30.6832 74.5744 0) (effects (font (size 1.27 1.27))))
  (property "Footprint" "LED_SMD:LED_0603_1608Metric" (at 30.48 78.74 0) (effects (font (size 1.27 1.27)) hide))
  (property "Datasheet" "~" (at 30.48 78.74 0) (effects (font (size 1.27 1.27)) hide)) (pin "1") (pin "2"))

 (symbol (lib_id "Device:R") (at 40.64 78.74 270) (unit 1) (in_bom yes) (on_board yes) (dnp no)
  (property "Reference" "R1" (at 40.64 73.4822 90) (effects (font (size 1.27 1.27))))
  (property "Value" "1k" (at 40.64 75.7936 90) (effects (font (size 1.27 1.27))))
  (property "Footprint" "Resistor_SMD:R_0603_1608Metric" (at 40.64 76.962 90) (effects (font (size 1.27 1.27)) hide))
  (property "Datasheet" "~" (at 40.64 78.74 0) (effects (font (size 1.27 1.27)) hide)) (pin "1") (pin "2"))

 (symbol (lib_id "Relay:Y14x-1C-xxDS") (at 92.71 48.26 90) (unit 1) (in_bom yes) (on_board yes) (dnp no)
  (property "Reference" "K2" (at 92.71 33.8582 90) (effects (font (size 1.27 1.27))))
  (property "Value" "Y14x-1C-xxDS" (at 92.71 36.1696 90) (effects (font (size 1.27 1.27))))
  (property "Footprint" "Relay_THT:Relay_SPDT_HsinDa_Y14" (at 93.98 36.83 0) (effects (font (size 1.27 1.27)) (justify left) hide))
  (property "Datasheet" "http://www.hsinda.com.cn/en/imgdown.asp?FileName=UploadFiles/201431310240386.pdf" (at 92.71 48.26 0) (effects (font (size 1.27 1.27)) hide)) (pin "1") (pin "2") (pin "3") (pin "4") (pin "5") (pin "6"))

 (symbol (lib_id "AudioJack3:Jack_Switronic_ST500") (at 92.71 24.13 270) (unit 1) (in_bom yes) (on_board yes) (dnp no)
  (property "Reference" "J5" (at 97.917 23.0632 90) (effects (font (size 1.27 1.27)) (justify left)))
  (property "Value" "AudioJack3_Ground" (at 97.917 25.3746 90) (effects (font (size 1.27 1.27)) (justify left)))
  (property "Footprint" "Connector_Audio:Jack_3.5mm_Switronic_ST-005-G_horizontal" (at 92.71 24.13 0) (effects (font (size 1.27 1.27)) hide))
  (property "Datasheet" "~" (at 92.71 24.13 0) (effects (font (size 1.27 1.27)) hide)) (pin "2") (pin "3") (pin "4"))

 (symbol (lib_id "Device:Q_NMOS_GSD") (at 100.33 90.17 0) (unit 1) (in_bom yes) (on_board yes) (dnp no)
  (property "Reference" "Q2" (at 105.537 89.0016 0) (effects (font (size 1.27 1.27)) (justify left)))
  (property "Value" "Q_NMOS_GSD" (at 105.537 91.313 0) (effects (font (size 1.27 1.27)) (justify left)))
  (property "Footprint" "Package_TO_SOT_SMD:SOT-23" (at 105.41 87.63 0) (effects (font (size 1.27 1.27)) hide))
  (property "Datasheet" "~" (at 100.33 90.17 0) (effects (font (size 1.27 1.27)) hide)) (pin "1") (pin "2") (pin "3"))

 (symbol (lib_id "power:+5V") (at 81.28 52.07 0) (unit 1) (in_bom yes) (on_board yes) (dnp no)
  (property "Reference" "#PWR0107" (at 81.28 55.88 0) (effects (font (size 1.27 1.27)) hide))
  (property "Value" "+5V" (at 81.661 47.6758 0) (effects (font (size 1.27 1.27))))
  (property "Footprint" "" (at 81.28 52.07 0) (effects (font (size 1.27 1.27)) hide))
  (property "Datasheet" "" (at 81.28 52.07 0) (effects (font (size 1.27 1.27)) hide)) (pin "1"))

 (symbol (lib_id "Device:R") (at 92.71 96.52 0) (unit 1) (in_bom yes) (on_board yes) (dnp no)
  (property "Reference" "R3" (at 94.488 95.3516 0) (effects (font (size 1.27 1.27)) (justify left)))
  (property "Value" "1k" (at 94.488 97.663 0) (effects (font (size 1.27 1.27)) (justify left)))
  (property "Footprint" "Resistor_SMD:R_0603_1608Metric" (at 90.932 96.52 90) (effects (font (size 1.27 1.27)) hide))
  (property "Datasheet" "~" (at 92.71 96.52 0) (effects (font (size 1.27 1.27)) hide)) (pin "1") (pin "2"))

 (symbol (lib_id "power:GND") (at 102.87 102.87 0) (unit 1) (in_bom yes) (on_board yes) (dnp no)
  (property "Reference" "#PWR0108" (at 102.87 109.22 0) (effects (font (size 1.27 1.27)) hide))
  (property "Value" "GND" (at 102.997 107.2642 0) (effects (font (size 1.27 1.27))))
  (property "Footprint" "" (at 102.87 102.87 0) (effects (font (size 1.27 1.27)) hide))
  (property "Datasheet" "" (at 102.87 102.87 0) (effects (font (size 1.27 1.27)) hide)) (pin "1"))

 (symbol (lib_id "pspice:DIODE") (at 92.71 67.31 180) (unit 1) (in_bom yes) (on_board yes) (dnp no)
  (property "Reference" "D4" (at 92.71 60.579 0) (effects (font (size 1.27 1.27))))
  (property "Value" "DIODE" (at 92.71 62.8904 0) (effects (font (size 1.27 1.27))))
  (property "Footprint" "Diode_SMD:D_SOD-523" (at 92.71 67.31 0) (effects (font (size 1.27 1.27)) hide))
  (property "Datasheet" "~" (at 92.71 67.31 0) (effects (font (size 1.27 1.27)) hide)))

 (symbol (lib_id "Device:LED") (at 86.36 78.74 180) (unit 1) (in_bom yes) (on_board yes) (dnp no)
  (property "Reference" "D3" (at 86.5632 72.263 0) (effects (font (size 1.27 1.27))))
  (property "Value" "LED" (at 86.5632 74.5744 0) (effects (font (size 1.27 1.27))))
  (property "Footprint" "LED_SMD:LED_0603_1608Metric" (at 86.36 78.74 0) (effects (font (size 1.27 1.27)) hide))
  (property "Datasheet" "~" (at 86.36 78.74 0) (effects (font (size 1.27 1.27)) hide)) (pin "1") (pin "2"))

 (symbol (lib_id "Device:R") (at 96.52 78.74 270) (unit 1) (in_bom yes) (on_board yes) (dnp no)
  (property "Reference" "R4" (at 96.52 73.4822 90) (effects (font (size 1.27 1.27))))
  (property "Value" "1k" (at 96.52 75.7936 90) (effects (font (size 1.27 1.27))))
  (property "Footprint" "Resistor_SMD:R_0603_1608Metric" (at 96.52 76.962 90) (effects (font (size 1.27 1.27)) hide))
  (property "Datasheet" "~" (at 96.52 78.74 0) (effects (font (size 1.27 1.27)) hide)) (pin "1") (pin "2"))

 (symbol (lib_id "Relay:Y14x-1C-xxDS") (at 147.32 48.26 90) (unit 1) (in_bom yes) (on_board yes) (dnp no)
  (property "Reference" "K3" (at 147.32 33.8582 90) (effects (font (size 1.27 1.27))))
  (property "Value" "Y14x-1C-xxDS" (at 147.32 36.1696 90) (effects (font (size 1.27 1.27))))
  (property "Footprint" "Relay_THT:Relay_SPDT_HsinDa_Y14" (at 148.59 36.83 0) (effects (font (size 1.27 1.27)) (justify left) hide))
  (property "Datasheet" "http://www.hsinda.com.cn/en/imgdown.asp?FileName=UploadFiles/201431310240386.pdf" (at 147.32 48.26 0) (effects (font (size 1.27 1.27)) hide)) (pin "1") (pin "2") (pin "3") (pin "4") (pin "5") (pin "6"))

 (symbol (lib_id "AudioJack3:Jack_Switronic_ST500") (at 147.32 24.13 270) (unit 1) (in_bom yes) (on_board yes) (dnp no)
  (property "Reference" "J6" (at 152.527 23.0632 90) (effects (font (size 1.27 1.27)) (justify left)))
  (property "Value" "AudioJack3_Ground" (at 152.527 25.3746 90) (effects (font (size 1.27 1.27)) (justify left)))
  (property "Footprint" "Connector_Audio:Jack_3.5mm_Switronic_ST-005-G_horizontal" (at 147.32 24.13 0) (effects (font (size 1.27 1.27)) hide))
  (property "Datasheet" "~" (at 147.32 24.13 0) (effects (font (size 1.27 1.27)) hide)) (pin "2") (pin "3") (pin "4"))

 (symbol (lib_id "Device:Q_NMOS_GSD") (at 154.94 90.17 0) (unit 1) (in_bom yes) (on_board yes) (dnp no)
  (property "Reference" "Q3" (at 160.147 89.0016 0) (effects (font (size 1.27 1.27)) (justify left)))
  (property "Value" "Q_NMOS_GSD" (at 160.147 91.313 0) (effects (font (size 1.27 1.27)) (justify left)))
  (property "Footprint" "Package_TO_SOT_SMD:SOT-23" (at 160.02 87.63 0) (effects (font (size 1.27 1.27)) hide))
  (property "Datasheet" "~" (at 154.94 90.17 0) (effects (font (size 1.27 1.27)) hide)) (pin "1") (pin "2") (pin "3"))

 (symbol (lib_id "power:+5V") (at 135.89 52.07 0) (unit 1) (in_bom yes) (on_board yes) (dnp no)
  (property "Reference" "#PWR0109" (at 135.89 55.88 0) (effects (font (size 1.27 1.27)) hide))
  (property "Value" "+5V" (at 136.271 47.6758 0) (effects (font (size 1.27 1.27))))
  (property "Footprint" "" (at 135.89 52.07 0) (effects (font (size 1.27 1.27)) hide))
  (property "Datasheet" "" (at 135.89 52.07 0) (effects (font (size 1.27 1.27)) hide)) (pin "1"))

 (symbol (lib_id "Device:R") (at 147.32 96.52 0) (unit 1) (in_bom yes) (on_board yes) (dnp no)
  (property "Reference" "R5" (at 149.098 95.3516 0) (effects (font (size 1.27 1.27)) (justify left)))
  (property "Value" "1k" (at 149.098 97.663 0) (effects (font (size 1.27 1.27)) (justify left)))
  (property "Footprint" "Resistor_SMD:R_0603_1608Metric" (at 145.542 96.52 90) (effects (font (size 1.27 1.27)) hide))
  (property "Datasheet" "~" (at 147.32 96.52 0) (effects (font (size 1.27 1.27)) hide)) (pin "1") (pin "2"))

 (symbol (lib_id "power:GND") (at 157.48 102.87 0) (unit 1) (in_bom yes) (on_board yes) (dnp no)
  (property "Reference" "#PWR0110" (at 157.48 109.22 0) (effects (font (size 1.27 1.27)) hide))
  (property "Value" "GND" (at 157.607 107.2642 0) (effects (font (size 1.27 1.27))))
  (property "Footprint" "" (at 157.48 102.87 0) (effects (font (size 1.27 1.27)) hide))
  (property "Datasheet" "" (at 157.48 102.87 0) (effects (font (size 1.27 1.27)) hide)) (pin "1"))

 (symbol (lib_id "pspice:DIODE") (at 147.32 67.31 180) (unit 1) (in_bom yes) (on_board yes) (dnp no)
  (property "Reference" "D6" (at 147.32 60.579 0) (effects (font (size 1.27 1.27))))
  (property "Value" "DIODE" (at 147.32 62.8904 0) (effects (font (size 1.27 1.27))))
  (property "Footprint" "Diode_SMD:D_SOD-523" (at 147.32 67.31 0) (effects (font (size 1.27 1.27)) hide))
  (property "Datasheet" "~" (at 147.32 67.31 0) (effects (font (size 1.27 1.27)) hide)))

 (symbol (lib_id "Device:LED") (at 140.97 78.74 180) (unit 1) (in_bom yes) (on_board yes) (dnp no)
  (property "Reference" "D5" (at 141.1732 72.263 0) (effects (font (size 1.27 1.27))))
  (property "Value" "LED" (at 141.1732 74.5744 0) (effects (font (size 1.27 1.27))))
  (property "Footprint" "LED_SMD:LED_0603_1608Metric" (at 140.97 78.74 0) (effects (font (size 1.27 1.27)) hide))
  (property "Datasheet" "~" (at 140.97 78.74 0) (effects (font (size 1.27 1.27)) hide)) (pin "1") (pin "2"))

 (symbol (lib_id "Device:R") (at 151.13 78.74 270) (unit 1) (in_bom yes) (on_board yes) (dnp no)
  (property "Reference" "R6" (at 151.13 73.4822 90) (effects (font (size 1.27 1.27))))
  (property "Value" "1k" (at 151.13 75.7936 90) (effects (font (size 1.27 1.27))))
  (property "Footprint" "Resistor_SMD:R_0603_1608Metric" (at 151.13 76.962 90) (effects (font (size 1.27 1.27)) hide))
  (property "Datasheet" "~" (at 151.13 78.74 0) (effects (font (size 1.27 1.27)) hide)) (pin "1") (pin "2"))

 (sheet_instances (path "" (page "1"))))
